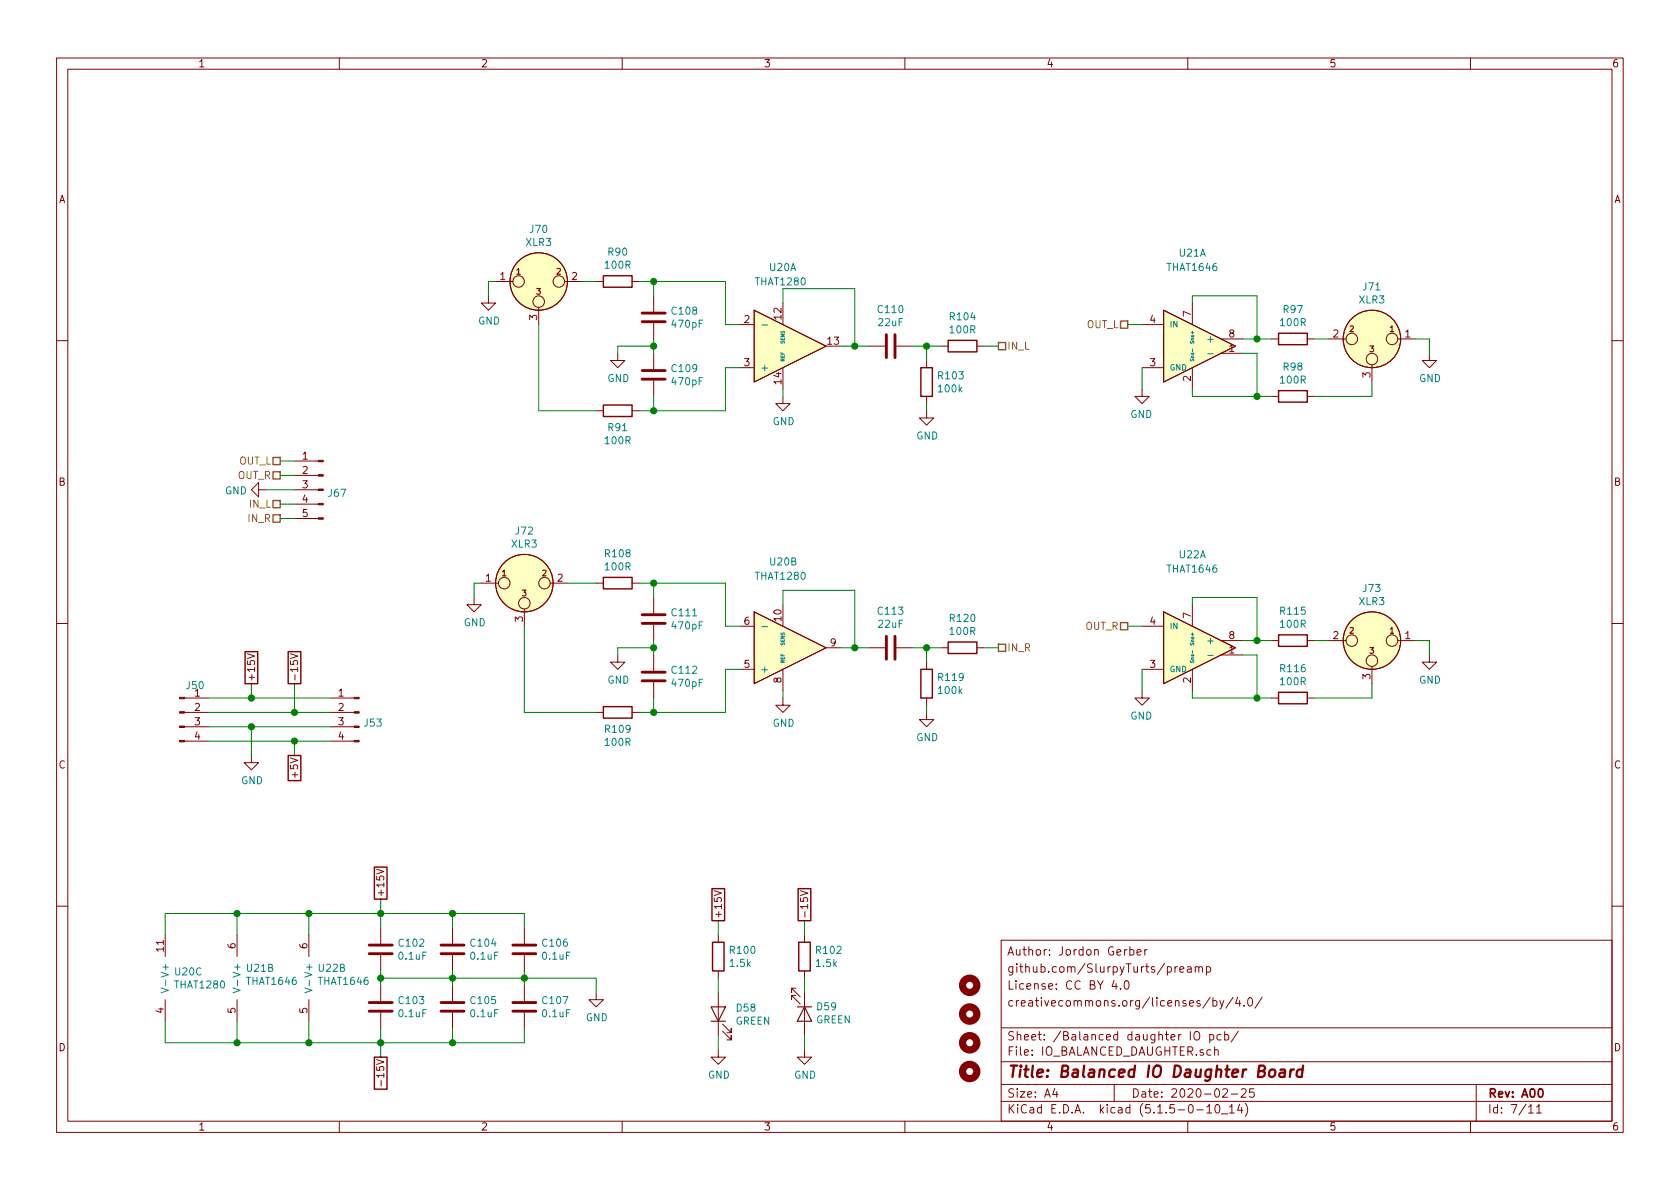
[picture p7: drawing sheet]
EESchema Schematic File Version 4
EELAYER 30 0
EELAYER END
$Descr A4 11693 8268
encoding utf-8
Sheet 7 11
Title "Balanced IO Daughter Board"
Date "2020-02-25"
Rev "A00"
Comp ""
Comment1 "creativecommons.org/licenses/by/4.0/"
Comment2 "License: CC BY 4.0"
Comment3 "github.com/SlurpyTurts/preamp"
Comment4 "Author: Jordon Gerber"
$EndDescr
Wire Wire Line
	4300 2400 4550 2400
Wire Wire Line
	4300 2400 4300 2450
$Comp
L Device:C C?
U 1 1
P 4550 2600
AR Path="/5E2D8DA2/5E1BDDFC" Ref="C?"  Part="1" 
AR Path="/5E1BDDFC" Ref="C?"  Part="1" 
AR Path="/5E1A0CE1/5E1BDDFC" Ref="C109"  Part="1" 
AR Path="/5E80BFEC/5E1BDDFC" Ref="C?"  Part="1" 
F 0 "C109" H 4665 2646 50  0000 L CNN
F 1 "470pF" H 4665 2555 50  0000 L CNN
F 2 "Capacitor_SMD:C_0805_2012Metric_Pad1.15x1.40mm_HandSolder" H 4588 2450 50  0001 C CNN
F 3 "~" H 4550 2600 50  0001 C CNN
	1    4550 2600
	1    0    0    -1  
$EndComp
$Comp
L Device:R R?
U 1 1
P 4300 2850
AR Path="/5E2D8DA2/5E1BDE08" Ref="R?"  Part="1" 
AR Path="/5E1BDE08" Ref="R?"  Part="1" 
AR Path="/5E1A0CE1/5E1BDE08" Ref="R91"  Part="1" 
AR Path="/5E80BFEC/5E1BDE08" Ref="R?"  Part="1" 
F 0 "R91" V 4415 2850 50  0000 C CNN
F 1 "100R" V 4506 2850 50  0000 C CNN
F 2 "Resistor_SMD:R_1206_3216Metric_Pad1.42x1.75mm_HandSolder" V 4230 2850 50  0001 C CNN
F 3 "~" H 4300 2850 50  0001 C CNN
	1    4300 2850
	0    1    1    0   
$EndComp
$Comp
L Device:C C?
U 1 1
P 4550 2200
AR Path="/5E2D8DA2/5E1BDE0E" Ref="C?"  Part="1" 
AR Path="/5E1BDE0E" Ref="C?"  Part="1" 
AR Path="/5E1A0CE1/5E1BDE0E" Ref="C108"  Part="1" 
AR Path="/5E80BFEC/5E1BDE0E" Ref="C?"  Part="1" 
F 0 "C108" H 4665 2246 50  0000 L CNN
F 1 "470pF" H 4665 2155 50  0000 L CNN
F 2 "Capacitor_SMD:C_0805_2012Metric_Pad1.15x1.40mm_HandSolder" H 4588 2050 50  0001 C CNN
F 3 "~" H 4550 2200 50  0001 C CNN
	1    4550 2200
	1    0    0    -1  
$EndComp
$Comp
L Device:R R?
U 1 1
P 4300 1950
AR Path="/5E2D8DA2/5E1BDE14" Ref="R?"  Part="1" 
AR Path="/5E1BDE14" Ref="R?"  Part="1" 
AR Path="/5E1A0CE1/5E1BDE14" Ref="R90"  Part="1" 
AR Path="/5E80BFEC/5E1BDE14" Ref="R?"  Part="1" 
F 0 "R90" V 4093 1950 50  0000 C CNN
F 1 "100R" V 4184 1950 50  0000 C CNN
F 2 "Resistor_SMD:R_1206_3216Metric_Pad1.42x1.75mm_HandSolder" V 4230 1950 50  0001 C CNN
F 3 "~" H 4300 1950 50  0001 C CNN
	1    4300 1950
	0    1    1    0   
$EndComp
Text HLabel 7850 4350 0    50   UnSpc ~ 0
OUT_R
Text HLabel 7850 2250 0    50   UnSpc ~ 0
OUT_L
$Comp
L Device:R R?
U 1 1
P 6700 2400
AR Path="/5E2D8DA2/5E1BDE32" Ref="R?"  Part="1" 
AR Path="/5E1BDE32" Ref="R?"  Part="1" 
AR Path="/5E1A0CE1/5E1BDE32" Ref="R104"  Part="1" 
AR Path="/5E80BFEC/5E1BDE32" Ref="R?"  Part="1" 
F 0 "R104" V 6493 2400 50  0000 C CNN
F 1 "100R" V 6584 2400 50  0000 C CNN
F 2 "Resistor_SMD:R_1206_3216Metric_Pad1.42x1.75mm_HandSolder" V 6630 2400 50  0001 C CNN
F 3 "~" H 6700 2400 50  0001 C CNN
	1    6700 2400
	0    1    1    0   
$EndComp
Wire Wire Line
	6950 2400 6850 2400
Wire Wire Line
	4300 4500 4550 4500
Wire Wire Line
	4300 4500 4300 4550
$Comp
L Device:C C?
U 1 1
P 4550 4700
AR Path="/5E2D8DA2/5E1BDE6F" Ref="C?"  Part="1" 
AR Path="/5E1BDE6F" Ref="C?"  Part="1" 
AR Path="/5E1A0CE1/5E1BDE6F" Ref="C112"  Part="1" 
AR Path="/5E80BFEC/5E1BDE6F" Ref="C?"  Part="1" 
F 0 "C112" H 4665 4746 50  0000 L CNN
F 1 "470pF" H 4665 4655 50  0000 L CNN
F 2 "Capacitor_SMD:C_0805_2012Metric_Pad1.15x1.40mm_HandSolder" H 4588 4550 50  0001 C CNN
F 3 "~" H 4550 4700 50  0001 C CNN
	1    4550 4700
	1    0    0    -1  
$EndComp
$Comp
L Device:R R?
U 1 1
P 4300 4950
AR Path="/5E2D8DA2/5E1BDE7B" Ref="R?"  Part="1" 
AR Path="/5E1BDE7B" Ref="R?"  Part="1" 
AR Path="/5E1A0CE1/5E1BDE7B" Ref="R109"  Part="1" 
AR Path="/5E80BFEC/5E1BDE7B" Ref="R?"  Part="1" 
F 0 "R109" V 4415 4950 50  0000 C CNN
F 1 "100R" V 4506 4950 50  0000 C CNN
F 2 "Resistor_SMD:R_1206_3216Metric_Pad1.42x1.75mm_HandSolder" V 4230 4950 50  0001 C CNN
F 3 "~" H 4300 4950 50  0001 C CNN
	1    4300 4950
	0    1    1    0   
$EndComp
$Comp
L Device:C C?
U 1 1
P 4550 4300
AR Path="/5E2D8DA2/5E1BDE81" Ref="C?"  Part="1" 
AR Path="/5E1BDE81" Ref="C?"  Part="1" 
AR Path="/5E1A0CE1/5E1BDE81" Ref="C111"  Part="1" 
AR Path="/5E80BFEC/5E1BDE81" Ref="C?"  Part="1" 
F 0 "C111" H 4665 4346 50  0000 L CNN
F 1 "470pF" H 4665 4255 50  0000 L CNN
F 2 "Capacitor_SMD:C_0805_2012Metric_Pad1.15x1.40mm_HandSolder" H 4588 4150 50  0001 C CNN
F 3 "~" H 4550 4300 50  0001 C CNN
	1    4550 4300
	1    0    0    -1  
$EndComp
$Comp
L Device:R R?
U 1 1
P 4300 4050
AR Path="/5E2D8DA2/5E1BDE87" Ref="R?"  Part="1" 
AR Path="/5E1BDE87" Ref="R?"  Part="1" 
AR Path="/5E1A0CE1/5E1BDE87" Ref="R108"  Part="1" 
AR Path="/5E80BFEC/5E1BDE87" Ref="R?"  Part="1" 
F 0 "R108" V 4093 4050 50  0000 C CNN
F 1 "100R" V 4184 4050 50  0000 C CNN
F 2 "Resistor_SMD:R_1206_3216Metric_Pad1.42x1.75mm_HandSolder" V 4230 4050 50  0001 C CNN
F 3 "~" H 4300 4050 50  0001 C CNN
	1    4300 4050
	0    1    1    0   
$EndComp
$Comp
L Device:R R?
U 1 1
P 9000 2750
AR Path="/5E2D8DA2/5E1BDEB0" Ref="R?"  Part="1" 
AR Path="/5E1BDEB0" Ref="R?"  Part="1" 
AR Path="/5E1A0CE1/5E1BDEB0" Ref="R98"  Part="1" 
AR Path="/5E80BFEC/5E1BDEB0" Ref="R?"  Part="1" 
F 0 "R98" V 8793 2750 50  0000 C CNN
F 1 "100R" V 8884 2750 50  0000 C CNN
F 2 "Resistor_SMD:R_1206_3216Metric_Pad1.42x1.75mm_HandSolder" V 8930 2750 50  0001 C CNN
F 3 "~" H 9000 2750 50  0001 C CNN
	1    9000 2750
	0    1    1    0   
$EndComp
$Comp
L Device:R R?
U 1 1
P 9000 4450
AR Path="/5E2D8DA2/5E1BDF44" Ref="R?"  Part="1" 
AR Path="/5E1BDF44" Ref="R?"  Part="1" 
AR Path="/5E1A0CE1/5E1BDF44" Ref="R115"  Part="1" 
AR Path="/5E80BFEC/5E1BDF44" Ref="R?"  Part="1" 
F 0 "R115" V 8793 4450 50  0000 C CNN
F 1 "100R" V 8884 4450 50  0000 C CNN
F 2 "Resistor_SMD:R_1206_3216Metric_Pad1.42x1.75mm_HandSolder" V 8930 4450 50  0001 C CNN
F 3 "~" H 9000 4450 50  0001 C CNN
	1    9000 4450
	0    1    1    0   
$EndComp
$Comp
L Device:R R?
U 1 1
P 9000 4850
AR Path="/5E2D8DA2/5E1BDF74" Ref="R?"  Part="1" 
AR Path="/5E1BDF74" Ref="R?"  Part="1" 
AR Path="/5E1A0CE1/5E1BDF74" Ref="R116"  Part="1" 
AR Path="/5E80BFEC/5E1BDF74" Ref="R?"  Part="1" 
F 0 "R116" V 8793 4850 50  0000 C CNN
F 1 "100R" V 8884 4850 50  0000 C CNN
F 2 "Resistor_SMD:R_1206_3216Metric_Pad1.42x1.75mm_HandSolder" V 8930 4850 50  0001 C CNN
F 3 "~" H 9000 4850 50  0001 C CNN
	1    9000 4850
	0    1    1    0   
$EndComp
$Comp
L Connector:XLR3 J?
U 1 1
P 3750 1950
AR Path="/5E2D8DA2/5E226783" Ref="J?"  Part="1" 
AR Path="/5E607732/5E226783" Ref="J?"  Part="1" 
AR Path="/5E1A0CE1/5E226783" Ref="J70"  Part="1" 
AR Path="/5E80BFEC/5E226783" Ref="J?"  Part="1" 
F 0 "J70" H 3750 2315 50  0000 C CNN
F 1 "XLR3" H 3750 2224 50  0000 C CNN
F 2 "Connector_PinHeader_2.54mm:PinHeader_1x03_P2.54mm_Vertical" H 3750 1950 50  0001 C CNN
F 3 " ~" H 3750 1950 50  0001 C CNN
	1    3750 1950
	1    0    0    -1  
$EndComp
Wire Wire Line
	3450 1950 3400 1950
Wire Wire Line
	3400 1950 3400 2050
$Comp
L Connector:XLR3 J?
U 1 1
P 3650 4050
AR Path="/5E2D8DA2/5E2267AB" Ref="J?"  Part="1" 
AR Path="/5E607732/5E2267AB" Ref="J?"  Part="1" 
AR Path="/5E1A0CE1/5E2267AB" Ref="J72"  Part="1" 
AR Path="/5E80BFEC/5E2267AB" Ref="J?"  Part="1" 
F 0 "J72" H 3650 4415 50  0000 C CNN
F 1 "XLR3" H 3650 4324 50  0000 C CNN
F 2 "Connector_PinHeader_2.54mm:PinHeader_1x03_P2.54mm_Vertical" H 3650 4050 50  0001 C CNN
F 3 " ~" H 3650 4050 50  0001 C CNN
	1    3650 4050
	1    0    0    -1  
$EndComp
Wire Wire Line
	3350 4050 3300 4050
Wire Wire Line
	3300 4050 3300 4150
$Comp
L Connector:XLR3 J?
U 1 1
P 9550 2350
AR Path="/5E2D8DA2/5E2267D3" Ref="J?"  Part="1" 
AR Path="/5E607732/5E2267D3" Ref="J?"  Part="1" 
AR Path="/5E1A0CE1/5E2267D3" Ref="J71"  Part="1" 
AR Path="/5E80BFEC/5E2267D3" Ref="J?"  Part="1" 
F 0 "J71" H 9550 2715 50  0000 C CNN
F 1 "XLR3" H 9550 2624 50  0000 C CNN
F 2 "Connector_PinHeader_2.54mm:PinHeader_1x03_P2.54mm_Vertical" H 9550 2350 50  0001 C CNN
F 3 " ~" H 9550 2350 50  0001 C CNN
	1    9550 2350
	-1   0    0    -1  
$EndComp
Wire Wire Line
	9950 2350 9950 2450
Wire Wire Line
	3650 4350 3650 4950
Wire Wire Line
	9850 2350 9950 2350
$Comp
L Connector:XLR3 J?
U 1 1
P 9550 4450
AR Path="/5E2D8DA2/5E40412B" Ref="J?"  Part="1" 
AR Path="/5E607732/5E40412B" Ref="J?"  Part="1" 
AR Path="/5E1A0CE1/5E40412B" Ref="J73"  Part="1" 
AR Path="/5E80BFEC/5E40412B" Ref="J?"  Part="1" 
F 0 "J73" H 9550 4815 50  0000 C CNN
F 1 "XLR3" H 9550 4724 50  0000 C CNN
F 2 "Connector_PinHeader_2.54mm:PinHeader_1x03_P2.54mm_Vertical" H 9550 4450 50  0001 C CNN
F 3 " ~" H 9550 4450 50  0001 C CNN
	1    9550 4450
	-1   0    0    -1  
$EndComp
Text GLabel 5000 6400 1    50   UnSpc ~ 0
+15V
$Comp
L Device:R R?
U 1 1
P 5000 6650
AR Path="/5E2D8DA2/5E50A27F" Ref="R?"  Part="1" 
AR Path="/5E50A27F" Ref="R?"  Part="1" 
AR Path="/5E1A0CE1/5E50A27F" Ref="R100"  Part="1" 
AR Path="/5E80BFEC/5E50A27F" Ref="R?"  Part="1" 
F 0 "R100" H 5070 6696 50  0000 L CNN
F 1 "1.5k" H 5070 6605 50  0000 L CNN
F 2 "Resistor_SMD:R_1206_3216Metric_Pad1.42x1.75mm_HandSolder" V 4930 6650 50  0001 C CNN
F 3 "~" H 5000 6650 50  0001 C CNN
	1    5000 6650
	1    0    0    -1  
$EndComp
$Comp
L Device:LED D?
U 1 1
P 5000 7050
AR Path="/5E2D8DA2/5E50A285" Ref="D?"  Part="1" 
AR Path="/5E1A0CE1/5E50A285" Ref="D58"  Part="1" 
AR Path="/5E80BFEC/5E50A285" Ref="D?"  Part="1" 
F 0 "D58" V 5039 6932 50  0000 R CNN
F 1 "GREEN" V 4948 6932 50  0000 R CNN
F 2 "LED_SMD:LED_1206_3216Metric_Pad1.42x1.75mm_HandSolder" H 5000 7050 50  0001 C CNN
F 3 "~" H 5000 7050 50  0001 C CNN
	1    5000 7050
	0    -1   -1   0   
$EndComp
Wire Wire Line
	5000 6400 5000 6500
Wire Wire Line
	5000 6800 5000 6900
Wire Wire Line
	5000 7200 5000 7300
Text GLabel 5600 6400 1    50   UnSpc ~ 0
-15V
$Comp
L Device:R R?
U 1 1
P 5600 6650
AR Path="/5E2D8DA2/5E50A28F" Ref="R?"  Part="1" 
AR Path="/5E50A28F" Ref="R?"  Part="1" 
AR Path="/5E1A0CE1/5E50A28F" Ref="R102"  Part="1" 
AR Path="/5E80BFEC/5E50A28F" Ref="R?"  Part="1" 
F 0 "R102" H 5670 6696 50  0000 L CNN
F 1 "1.5k" H 5670 6605 50  0000 L CNN
F 2 "Resistor_SMD:R_1206_3216Metric_Pad1.42x1.75mm_HandSolder" V 5530 6650 50  0001 C CNN
F 3 "~" H 5600 6650 50  0001 C CNN
	1    5600 6650
	1    0    0    -1  
$EndComp
$Comp
L Device:LED D?
U 1 1
P 5600 7050
AR Path="/5E2D8DA2/5E50A295" Ref="D?"  Part="1" 
AR Path="/5E1A0CE1/5E50A295" Ref="D59"  Part="1" 
AR Path="/5E80BFEC/5E50A295" Ref="D?"  Part="1" 
F 0 "D59" V 5547 7129 50  0000 L CNN
F 1 "GREEN" V 5638 7129 50  0000 L CNN
F 2 "LED_SMD:LED_1206_3216Metric_Pad1.42x1.75mm_HandSolder" H 5600 7050 50  0001 C CNN
F 3 "~" H 5600 7050 50  0001 C CNN
	1    5600 7050
	0    1    1    0   
$EndComp
Wire Wire Line
	5600 6400 5600 6500
Wire Wire Line
	5600 6800 5600 6900
Wire Wire Line
	5600 7200 5600 7300
Wire Wire Line
	7850 2250 7950 2250
Wire Wire Line
	3650 4950 4150 4950
Wire Wire Line
	3950 4050 4150 4050
Text HLabel 6950 2400 2    50   UnSpc ~ 0
IN_L
Text HLabel 1950 3600 0    50   UnSpc ~ 0
IN_R
Text HLabel 1950 3500 0    50   UnSpc ~ 0
IN_L
Text HLabel 1950 3300 0    50   UnSpc ~ 0
OUT_R
Text HLabel 1950 3200 0    50   UnSpc ~ 0
OUT_L
$Comp
L power:GND #PWR?
U 1 1
P 5000 7300
AR Path="/5E26F6FE/64A3BE39" Ref="#PWR?"  Part="1" 
AR Path="/5E1A0CE1/64A3BE39" Ref="#PWR0111"  Part="1" 
F 0 "#PWR0111" H 5000 7050 50  0001 C CNN
F 1 "GND" H 5005 7127 50  0000 C CNN
F 2 "" H 5000 7300 50  0001 C CNN
F 3 "" H 5000 7300 50  0001 C CNN
	1    5000 7300
	1    0    0    -1  
$EndComp
$Comp
L power:GND #PWR?
U 1 1
P 5600 7300
AR Path="/5E26F6FE/64A4F8CA" Ref="#PWR?"  Part="1" 
AR Path="/5E1A0CE1/64A4F8CA" Ref="#PWR0113"  Part="1" 
F 0 "#PWR0113" H 5600 7050 50  0001 C CNN
F 1 "GND" H 5605 7127 50  0000 C CNN
F 2 "" H 5600 7300 50  0001 C CNN
F 3 "" H 5600 7300 50  0001 C CNN
	1    5600 7300
	1    0    0    -1  
$EndComp
$Comp
L power:GND #PWR?
U 1 1
P 1850 3400
AR Path="/5E26F6FE/64A9A3E0" Ref="#PWR?"  Part="1" 
AR Path="/5E1A0CE1/64A9A3E0" Ref="#PWR0102"  Part="1" 
F 0 "#PWR0102" H 1850 3150 50  0001 C CNN
F 1 "GND" V 1855 3272 50  0000 R CNN
F 2 "" H 1850 3400 50  0001 C CNN
F 3 "" H 1850 3400 50  0001 C CNN
	1    1850 3400
	0    1    1    0   
$EndComp
$Comp
L power:GND #PWR?
U 1 1
P 4300 4550
AR Path="/5E26F6FE/64AB58E5" Ref="#PWR?"  Part="1" 
AR Path="/5E1A0CE1/64AB58E5" Ref="#PWR0119"  Part="1" 
F 0 "#PWR0119" H 4300 4300 50  0001 C CNN
F 1 "GND" H 4305 4377 50  0000 C CNN
F 2 "" H 4300 4550 50  0001 C CNN
F 3 "" H 4300 4550 50  0001 C CNN
	1    4300 4550
	1    0    0    -1  
$EndComp
$Comp
L power:GND #PWR?
U 1 1
P 3300 4150
AR Path="/5E26F6FE/64ABC070" Ref="#PWR?"  Part="1" 
AR Path="/5E1A0CE1/64ABC070" Ref="#PWR0116"  Part="1" 
F 0 "#PWR0116" H 3300 3900 50  0001 C CNN
F 1 "GND" H 3305 3977 50  0000 C CNN
F 2 "" H 3300 4150 50  0001 C CNN
F 3 "" H 3300 4150 50  0001 C CNN
	1    3300 4150
	1    0    0    -1  
$EndComp
$Comp
L power:GND #PWR?
U 1 1
P 3400 2050
AR Path="/5E26F6FE/64AD13D2" Ref="#PWR?"  Part="1" 
AR Path="/5E1A0CE1/64AD13D2" Ref="#PWR0105"  Part="1" 
F 0 "#PWR0105" H 3400 1800 50  0001 C CNN
F 1 "GND" H 3405 1877 50  0000 C CNN
F 2 "" H 3400 2050 50  0001 C CNN
F 3 "" H 3400 2050 50  0001 C CNN
	1    3400 2050
	1    0    0    -1  
$EndComp
$Comp
L power:GND #PWR?
U 1 1
P 4300 2450
AR Path="/5E26F6FE/64AE5AC7" Ref="#PWR?"  Part="1" 
AR Path="/5E1A0CE1/64AE5AC7" Ref="#PWR0107"  Part="1" 
F 0 "#PWR0107" H 4300 2200 50  0001 C CNN
F 1 "GND" H 4305 2277 50  0000 C CNN
F 2 "" H 4300 2450 50  0001 C CNN
F 3 "" H 4300 2450 50  0001 C CNN
	1    4300 2450
	1    0    0    -1  
$EndComp
$Comp
L power:GND #PWR?
U 1 1
P 9950 2450
AR Path="/5E26F6FE/64B36508" Ref="#PWR?"  Part="1" 
AR Path="/5E1A0CE1/64B36508" Ref="#PWR0114"  Part="1" 
F 0 "#PWR0114" H 9950 2200 50  0001 C CNN
F 1 "GND" H 9955 2277 50  0000 C CNN
F 2 "" H 9950 2450 50  0001 C CNN
F 3 "" H 9950 2450 50  0001 C CNN
	1    9950 2450
	1    0    0    -1  
$EndComp
$Comp
L power:GND #PWR?
U 1 1
P 7950 2700
AR Path="/5E26F6FE/64B44F34" Ref="#PWR?"  Part="1" 
AR Path="/5E1A0CE1/64B44F34" Ref="#PWR0108"  Part="1" 
F 0 "#PWR0108" H 7950 2450 50  0001 C CNN
F 1 "GND" H 7955 2527 50  0000 C CNN
F 2 "" H 7950 2700 50  0001 C CNN
F 3 "" H 7950 2700 50  0001 C CNN
	1    7950 2700
	-1   0    0    -1  
$EndComp
$Comp
L Device:R R?
U 1 1
P 9000 2350
AR Path="/5E2D8DA2/5E1BDF02" Ref="R?"  Part="1" 
AR Path="/5E1BDF02" Ref="R?"  Part="1" 
AR Path="/5E1A0CE1/5E1BDF02" Ref="R97"  Part="1" 
AR Path="/5E80BFEC/5E1BDF02" Ref="R?"  Part="1" 
F 0 "R97" V 8793 2350 50  0000 C CNN
F 1 "100R" V 8884 2350 50  0000 C CNN
F 2 "Resistor_SMD:R_1206_3216Metric_Pad1.42x1.75mm_HandSolder" V 8930 2350 50  0001 C CNN
F 3 "~" H 9000 2350 50  0001 C CNN
	1    9000 2350
	0    1    1    0   
$EndComp
$Comp
L Device:C C?
U 1 1
P 2650 7000
AR Path="/5E4A803E/5F573B27" Ref="C?"  Part="1" 
AR Path="/6009D432/5F573B27" Ref="C?"  Part="1" 
AR Path="/5E1A0CE1/5F573B27" Ref="C103"  Part="1" 
F 0 "C103" H 2765 7046 50  0000 L CNN
F 1 "0.1uF" H 2765 6955 50  0000 L CNN
F 2 "Capacitor_SMD:C_0805_2012Metric_Pad1.15x1.40mm_HandSolder" H 2688 6850 50  0001 C CNN
F 3 "~" H 2650 7000 50  0001 C CNN
	1    2650 7000
	1    0    0    -1  
$EndComp
$Comp
L Device:C C?
U 1 1
P 3150 6600
AR Path="/5E4A803E/5F5C7537" Ref="C?"  Part="1" 
AR Path="/6009D432/5F5C7537" Ref="C?"  Part="1" 
AR Path="/5E1A0CE1/5F5C7537" Ref="C104"  Part="1" 
F 0 "C104" H 3265 6646 50  0000 L CNN
F 1 "0.1uF" H 3265 6555 50  0000 L CNN
F 2 "Capacitor_SMD:C_0805_2012Metric_Pad1.15x1.40mm_HandSolder" H 3188 6450 50  0001 C CNN
F 3 "~" H 3150 6600 50  0001 C CNN
	1    3150 6600
	1    0    0    -1  
$EndComp
$Comp
L Device:C C?
U 1 1
P 3150 7000
AR Path="/5E4A803E/5F5C754B" Ref="C?"  Part="1" 
AR Path="/6009D432/5F5C754B" Ref="C?"  Part="1" 
AR Path="/5E1A0CE1/5F5C754B" Ref="C105"  Part="1" 
F 0 "C105" H 3265 7046 50  0000 L CNN
F 1 "0.1uF" H 3265 6955 50  0000 L CNN
F 2 "Capacitor_SMD:C_0805_2012Metric_Pad1.15x1.40mm_HandSolder" H 3188 6850 50  0001 C CNN
F 3 "~" H 3150 7000 50  0001 C CNN
	1    3150 7000
	1    0    0    -1  
$EndComp
$Comp
L Device:C C?
U 1 1
P 3650 6600
AR Path="/5E4A803E/5F5D0C3F" Ref="C?"  Part="1" 
AR Path="/6009D432/5F5D0C3F" Ref="C?"  Part="1" 
AR Path="/5E1A0CE1/5F5D0C3F" Ref="C106"  Part="1" 
F 0 "C106" H 3765 6646 50  0000 L CNN
F 1 "0.1uF" H 3765 6555 50  0000 L CNN
F 2 "Capacitor_SMD:C_0805_2012Metric_Pad1.15x1.40mm_HandSolder" H 3688 6450 50  0001 C CNN
F 3 "~" H 3650 6600 50  0001 C CNN
	1    3650 6600
	1    0    0    -1  
$EndComp
$Comp
L power:GND #PWR?
U 1 1
P 4150 6900
AR Path="/6009D432/5F5D0C49" Ref="#PWR?"  Part="1" 
AR Path="/5E4A803E/5F5D0C49" Ref="#PWR?"  Part="1" 
AR Path="/5E1A0CE1/5F5D0C49" Ref="#PWR0110"  Part="1" 
F 0 "#PWR0110" H 4150 6650 50  0001 C CNN
F 1 "GND" H 4155 6727 50  0000 C CNN
F 2 "" H 4150 6900 50  0001 C CNN
F 3 "" H 4150 6900 50  0001 C CNN
	1    4150 6900
	1    0    0    -1  
$EndComp
$Comp
L Device:C C?
U 1 1
P 3650 7000
AR Path="/5E4A803E/5F5D0C53" Ref="C?"  Part="1" 
AR Path="/6009D432/5F5D0C53" Ref="C?"  Part="1" 
AR Path="/5E1A0CE1/5F5D0C53" Ref="C107"  Part="1" 
F 0 "C107" H 3765 7046 50  0000 L CNN
F 1 "0.1uF" H 3765 6955 50  0000 L CNN
F 2 "Capacitor_SMD:C_0805_2012Metric_Pad1.15x1.40mm_HandSolder" H 3688 6850 50  0001 C CNN
F 3 "~" H 3650 7000 50  0001 C CNN
	1    3650 7000
	1    0    0    -1  
$EndComp
$Comp
L Device:C C?
U 1 1
P 2650 6600
AR Path="/5E4A803E/5F573B1B" Ref="C?"  Part="1" 
AR Path="/6009D432/5F573B1B" Ref="C?"  Part="1" 
AR Path="/5E1A0CE1/5F573B1B" Ref="C102"  Part="1" 
F 0 "C102" H 2765 6646 50  0000 L CNN
F 1 "0.1uF" H 2765 6555 50  0000 L CNN
F 2 "Capacitor_SMD:C_0805_2012Metric_Pad1.15x1.40mm_HandSolder" H 2688 6450 50  0001 C CNN
F 3 "~" H 2650 6600 50  0001 C CNN
	1    2650 6600
	1    0    0    -1  
$EndComp
Text GLabel 2650 7350 3    50   UnSpc ~ 0
-15V
Text GLabel 2650 6250 1    50   UnSpc ~ 0
+15V
Wire Wire Line
	2650 6750 2650 6800
Wire Wire Line
	3150 6750 3150 6800
Wire Wire Line
	3650 6750 3650 6800
Wire Wire Line
	4150 6900 4150 6800
Connection ~ 2650 6800
Wire Wire Line
	2650 6800 2650 6850
Wire Wire Line
	2650 6800 3150 6800
Connection ~ 3150 6800
Wire Wire Line
	3150 6800 3150 6850
Connection ~ 3650 6800
Wire Wire Line
	3650 6800 3650 6850
Wire Wire Line
	2650 7250 3150 7250
Wire Wire Line
	3650 7250 3650 7150
Wire Wire Line
	2650 7150 2650 7250
Connection ~ 2650 7250
Wire Wire Line
	2650 7250 2650 7350
Wire Wire Line
	3150 7150 3150 7250
Connection ~ 3150 7250
Wire Wire Line
	3150 7250 3650 7250
Wire Wire Line
	2650 6350 3150 6350
Wire Wire Line
	3650 6350 3650 6450
Wire Wire Line
	2650 6250 2650 6350
Connection ~ 2650 6350
Wire Wire Line
	2650 6350 2650 6450
Wire Wire Line
	3150 6450 3150 6350
Connection ~ 3150 6350
Wire Wire Line
	3150 6350 3650 6350
Wire Wire Line
	1150 6350 1150 6500
Wire Wire Line
	1150 7100 1150 7250
Wire Wire Line
	1650 7100 1650 7250
Wire Wire Line
	2150 7100 2150 7250
Wire Wire Line
	1650 6500 1650 6350
Wire Wire Line
	2150 6500 2150 6350
Wire Wire Line
	3650 6800 3150 6800
Wire Wire Line
	3650 6800 4150 6800
Connection ~ 2150 7250
Wire Wire Line
	2150 7250 2650 7250
Connection ~ 1650 7250
Wire Wire Line
	1650 7250 2150 7250
Connection ~ 1650 6350
Wire Wire Line
	1650 6350 2150 6350
Connection ~ 2150 6350
Wire Wire Line
	2150 6350 2650 6350
Wire Wire Line
	1150 6350 1650 6350
Wire Wire Line
	7950 2550 7950 2700
$Comp
L Device:C C?
U 1 1
P 6200 2400
AR Path="/5E2D8DA2/5F715B49" Ref="C?"  Part="1" 
AR Path="/5F715B49" Ref="C?"  Part="1" 
AR Path="/5E1A0CE1/5F715B49" Ref="C110"  Part="1" 
AR Path="/5E80BFEC/5F715B49" Ref="C?"  Part="1" 
F 0 "C110" V 6452 2400 50  0000 C CNN
F 1 "22uF" V 6361 2400 50  0000 C CNN
F 2 "Capacitor_SMD:C_0805_2012Metric_Pad1.15x1.40mm_HandSolder" H 6238 2250 50  0001 C CNN
F 3 "~" H 6200 2400 50  0001 C CNN
	1    6200 2400
	0    -1   -1   0   
$EndComp
$Comp
L Device:R R?
U 1 1
P 6450 2650
AR Path="/5E2D8DA2/5F7554F4" Ref="R?"  Part="1" 
AR Path="/5F7554F4" Ref="R?"  Part="1" 
AR Path="/5E1A0CE1/5F7554F4" Ref="R103"  Part="1" 
AR Path="/5E80BFEC/5F7554F4" Ref="R?"  Part="1" 
F 0 "R103" H 6520 2696 50  0000 L CNN
F 1 "100k" H 6520 2605 50  0000 L CNN
F 2 "Resistor_SMD:R_1206_3216Metric_Pad1.42x1.75mm_HandSolder" V 6380 2650 50  0001 C CNN
F 3 "~" H 6450 2650 50  0001 C CNN
	1    6450 2650
	1    0    0    -1  
$EndComp
$Comp
L power:GND #PWR?
U 1 1
P 6450 2850
AR Path="/5E26F6FE/5F760102" Ref="#PWR?"  Part="1" 
AR Path="/5E1A0CE1/5F760102" Ref="#PWR0115"  Part="1" 
F 0 "#PWR0115" H 6450 2600 50  0001 C CNN
F 1 "GND" H 6455 2677 50  0000 C CNN
F 2 "" H 6450 2850 50  0001 C CNN
F 3 "" H 6450 2850 50  0001 C CNN
	1    6450 2850
	1    0    0    -1  
$EndComp
Wire Wire Line
	6350 2400 6450 2400
Wire Wire Line
	6450 2500 6450 2400
Connection ~ 6450 2400
Wire Wire Line
	6450 2400 6550 2400
Wire Wire Line
	6450 2800 6450 2850
Wire Wire Line
	6450 4900 6450 4950
Wire Wire Line
	6450 4500 6550 4500
Connection ~ 6450 4500
Wire Wire Line
	6450 4600 6450 4500
Wire Wire Line
	6350 4500 6450 4500
$Comp
L power:GND #PWR?
U 1 1
P 6450 4950
AR Path="/5E26F6FE/5F795EED" Ref="#PWR?"  Part="1" 
AR Path="/5E1A0CE1/5F795EED" Ref="#PWR0123"  Part="1" 
F 0 "#PWR0123" H 6450 4700 50  0001 C CNN
F 1 "GND" H 6455 4777 50  0000 C CNN
F 2 "" H 6450 4950 50  0001 C CNN
F 3 "" H 6450 4950 50  0001 C CNN
	1    6450 4950
	1    0    0    -1  
$EndComp
$Comp
L Device:R R?
U 1 1
P 6450 4750
AR Path="/5E2D8DA2/5F795EE3" Ref="R?"  Part="1" 
AR Path="/5F795EE3" Ref="R?"  Part="1" 
AR Path="/5E1A0CE1/5F795EE3" Ref="R119"  Part="1" 
AR Path="/5E80BFEC/5F795EE3" Ref="R?"  Part="1" 
F 0 "R119" H 6520 4796 50  0000 L CNN
F 1 "100k" H 6520 4705 50  0000 L CNN
F 2 "Resistor_SMD:R_1206_3216Metric_Pad1.42x1.75mm_HandSolder" V 6380 4750 50  0001 C CNN
F 3 "~" H 6450 4750 50  0001 C CNN
	1    6450 4750
	1    0    0    -1  
$EndComp
$Comp
L Device:C C?
U 1 1
P 6200 4500
AR Path="/5E2D8DA2/5F795ED9" Ref="C?"  Part="1" 
AR Path="/5F795ED9" Ref="C?"  Part="1" 
AR Path="/5E1A0CE1/5F795ED9" Ref="C113"  Part="1" 
AR Path="/5E80BFEC/5F795ED9" Ref="C?"  Part="1" 
F 0 "C113" V 6452 4500 50  0000 C CNN
F 1 "22uF" V 6361 4500 50  0000 C CNN
F 2 "Capacitor_SMD:C_0805_2012Metric_Pad1.15x1.40mm_HandSolder" H 6238 4350 50  0001 C CNN
F 3 "~" H 6200 4500 50  0001 C CNN
	1    6200 4500
	0    -1   -1   0   
$EndComp
Text HLabel 6950 4500 2    50   UnSpc ~ 0
IN_R
Wire Wire Line
	6950 4500 6850 4500
$Comp
L Device:R R?
U 1 1
P 6700 4500
AR Path="/5E2D8DA2/5E1BDE95" Ref="R?"  Part="1" 
AR Path="/5E1BDE95" Ref="R?"  Part="1" 
AR Path="/5E1A0CE1/5E1BDE95" Ref="R120"  Part="1" 
AR Path="/5E80BFEC/5E1BDE95" Ref="R?"  Part="1" 
F 0 "R120" V 6493 4500 50  0000 C CNN
F 1 "100R" V 6584 4500 50  0000 C CNN
F 2 "Resistor_SMD:R_1206_3216Metric_Pad1.42x1.75mm_HandSolder" V 6630 4500 50  0001 C CNN
F 3 "~" H 6700 4500 50  0001 C CNN
	1    6700 4500
	0    1    1    0   
$EndComp
$Comp
L preamp:THAT1280 U20
U 2 1
P 5450 4500
F 0 "U20" H 5350 5100 50  0000 L CNN
F 1 "THAT1280" H 5250 5000 50  0000 L CNN
F 2 "Package_SO:SOIC-14_3.9x8.7mm_P1.27mm" H 4400 4400 50  0001 C CNN
F 3 "" H 4400 4400 50  0001 C CNN
	2    5450 4500
	1    0    0    -1  
$EndComp
$Comp
L preamp:THAT1280 U20
U 3 1
P 1150 6800
F 0 "U20" H 1208 6846 50  0000 L CNN
F 1 "THAT1280" H 1208 6755 50  0000 L CNN
F 2 "Package_SO:SOIC-14_3.9x8.7mm_P1.27mm" H 100 6700 50  0001 C CNN
F 3 "" H 100 6700 50  0001 C CNN
	3    1150 6800
	1    0    0    -1  
$EndComp
$Comp
L preamp:THAT1280 U20
U 1 1
P 5450 2400
F 0 "U20" H 5350 2950 50  0000 L CNN
F 1 "THAT1280" H 5250 2850 50  0000 L CNN
F 2 "Package_SO:SOIC-14_3.9x8.7mm_P1.27mm" H 4400 2300 50  0001 C CNN
F 3 "" H 4400 2300 50  0001 C CNN
	1    5450 2400
	1    0    0    -1  
$EndComp
Wire Wire Line
	5850 2400 5950 2400
Wire Wire Line
	5150 2250 5050 2250
Wire Wire Line
	5050 2250 5050 1950
Wire Wire Line
	5150 2550 5050 2550
Wire Wire Line
	5050 2550 5050 2850
Wire Wire Line
	5450 2000 5950 2000
Wire Wire Line
	5950 2400 6050 2400
$Comp
L power:GND #PWR?
U 1 1
P 5450 2750
AR Path="/5E26F6FE/60966D72" Ref="#PWR?"  Part="1" 
AR Path="/5E1A0CE1/60966D72" Ref="#PWR0106"  Part="1" 
F 0 "#PWR0106" H 5450 2500 50  0001 C CNN
F 1 "GND" H 5455 2577 50  0000 C CNN
F 2 "" H 5450 2750 50  0001 C CNN
F 3 "" H 5450 2750 50  0001 C CNN
	1    5450 2750
	1    0    0    -1  
$EndComp
Wire Wire Line
	5450 2700 5450 2750
Wire Wire Line
	4450 1950 4550 1950
Wire Wire Line
	4450 2850 4550 2850
Wire Wire Line
	3750 2250 3750 2850
Wire Wire Line
	4550 2350 4550 2400
Connection ~ 4550 2400
Wire Wire Line
	4550 2400 4550 2450
Wire Wire Line
	4550 2750 4550 2850
Connection ~ 4550 2850
Wire Wire Line
	4550 2850 5050 2850
Wire Wire Line
	4550 2050 4550 1950
Connection ~ 4550 1950
Wire Wire Line
	4550 1950 5050 1950
Connection ~ 5950 2400
Wire Wire Line
	4050 1950 4150 1950
Wire Wire Line
	3750 2850 4150 2850
Wire Wire Line
	5450 2000 5450 2100
Wire Wire Line
	5950 2000 5950 2400
Wire Wire Line
	4550 4450 4550 4500
Connection ~ 4550 4500
Wire Wire Line
	4550 4500 4550 4550
Wire Wire Line
	4550 4850 4550 4950
Wire Wire Line
	4550 4050 4550 4150
Wire Wire Line
	4450 4050 4550 4050
Wire Wire Line
	4450 4950 4550 4950
Wire Wire Line
	5150 4350 5050 4350
Wire Wire Line
	5050 4350 5050 4050
Wire Wire Line
	5150 4650 5050 4650
Wire Wire Line
	5050 4650 5050 4950
Wire Wire Line
	4550 4950 5050 4950
Wire Wire Line
	4550 4050 5050 4050
Connection ~ 4550 4050
Connection ~ 4550 4950
Wire Wire Line
	5850 4500 5950 4500
Wire Wire Line
	5950 4500 6050 4500
Connection ~ 5950 4500
Wire Wire Line
	5950 4100 5950 4500
Wire Wire Line
	5950 4100 5450 4100
Wire Wire Line
	5450 4100 5450 4200
$Comp
L preamp:THAT1646 U21
U 1 1
P 8300 2400
F 0 "U21" H 8300 3050 50  0000 C CNN
F 1 "THAT1646" H 8300 2950 50  0000 C CNN
F 2 "Package_SO:SOIC-8_3.9x4.9mm_P1.27mm" H 7250 2300 50  0001 C CNN
F 3 "" H 7250 2300 50  0001 C CNN
	1    8300 2400
	1    0    0    -1  
$EndComp
$Comp
L preamp:THAT1646 U21
U 2 1
P 1650 6800
F 0 "U21" H 1708 6871 50  0000 L CNN
F 1 "THAT1646" H 1708 6780 50  0000 L CNN
F 2 "Package_SO:SOIC-8_3.9x4.9mm_P1.27mm" H 600 6700 50  0001 C CNN
F 3 "" H 600 6700 50  0001 C CNN
	2    1650 6800
	1    0    0    -1  
$EndComp
Wire Wire Line
	9150 2750 9550 2750
Wire Wire Line
	9550 2750 9550 2650
Wire Wire Line
	9250 2350 9150 2350
Wire Wire Line
	8650 2350 8750 2350
Wire Wire Line
	8750 2350 8750 2050
Wire Wire Line
	8750 2050 8300 2050
Connection ~ 8750 2350
Wire Wire Line
	8750 2350 8850 2350
Wire Wire Line
	8650 2450 8750 2450
Wire Wire Line
	8750 2450 8750 2750
Connection ~ 8750 2750
Wire Wire Line
	8750 2750 8850 2750
Wire Wire Line
	8300 2700 8300 2750
Wire Wire Line
	8300 2750 8750 2750
Wire Wire Line
	8300 2050 8300 2100
Wire Wire Line
	9950 4450 9950 4550
Wire Wire Line
	9850 4450 9950 4450
Wire Wire Line
	7850 4350 7950 4350
$Comp
L power:GND #PWR?
U 1 1
P 9950 4550
AR Path="/5E26F6FE/60C7F429" Ref="#PWR?"  Part="1" 
AR Path="/5E1A0CE1/60C7F429" Ref="#PWR0109"  Part="1" 
F 0 "#PWR0109" H 9950 4300 50  0001 C CNN
F 1 "GND" H 9955 4377 50  0000 C CNN
F 2 "" H 9950 4550 50  0001 C CNN
F 3 "" H 9950 4550 50  0001 C CNN
	1    9950 4550
	1    0    0    -1  
$EndComp
$Comp
L power:GND #PWR?
U 1 1
P 7950 4800
AR Path="/5E26F6FE/60C7F433" Ref="#PWR?"  Part="1" 
AR Path="/5E1A0CE1/60C7F433" Ref="#PWR0112"  Part="1" 
F 0 "#PWR0112" H 7950 4550 50  0001 C CNN
F 1 "GND" H 7955 4627 50  0000 C CNN
F 2 "" H 7950 4800 50  0001 C CNN
F 3 "" H 7950 4800 50  0001 C CNN
	1    7950 4800
	-1   0    0    -1  
$EndComp
Wire Wire Line
	7950 4650 7950 4800
$Comp
L preamp:THAT1646 U22
U 1 1
P 8300 4500
F 0 "U22" H 8300 5150 50  0000 C CNN
F 1 "THAT1646" H 8300 5050 50  0000 C CNN
F 2 "Package_SO:SOIC-8_3.9x4.9mm_P1.27mm" H 7250 4400 50  0001 C CNN
F 3 "" H 7250 4400 50  0001 C CNN
	1    8300 4500
	1    0    0    -1  
$EndComp
$Comp
L preamp:THAT1646 U22
U 2 1
P 2150 6800
F 0 "U22" H 2208 6871 50  0000 L CNN
F 1 "THAT1646" H 2208 6780 50  0000 L CNN
F 2 "Package_SO:SOIC-8_3.9x4.9mm_P1.27mm" H 1100 6700 50  0001 C CNN
F 3 "" H 1100 6700 50  0001 C CNN
	2    2150 6800
	1    0    0    -1  
$EndComp
Wire Wire Line
	9150 4850 9550 4850
Wire Wire Line
	9550 4850 9550 4750
Wire Wire Line
	9250 4450 9150 4450
Wire Wire Line
	8650 4450 8750 4450
Wire Wire Line
	8750 4450 8750 4150
Wire Wire Line
	8750 4150 8300 4150
Connection ~ 8750 4450
Wire Wire Line
	8750 4450 8850 4450
Wire Wire Line
	8650 4550 8750 4550
Wire Wire Line
	8750 4550 8750 4850
Connection ~ 8750 4850
Wire Wire Line
	8750 4850 8850 4850
Wire Wire Line
	8300 4800 8300 4850
Wire Wire Line
	8300 4850 8750 4850
Wire Wire Line
	8300 4150 8300 4200
Wire Wire Line
	1150 7250 1650 7250
$Comp
L power:GND #PWR?
U 1 1
P 5450 4850
AR Path="/5E26F6FE/60DBBA33" Ref="#PWR?"  Part="1" 
AR Path="/5E1A0CE1/60DBBA33" Ref="#PWR0117"  Part="1" 
F 0 "#PWR0117" H 5450 4600 50  0001 C CNN
F 1 "GND" H 5455 4677 50  0000 C CNN
F 2 "" H 5450 4850 50  0001 C CNN
F 3 "" H 5450 4850 50  0001 C CNN
	1    5450 4850
	1    0    0    -1  
$EndComp
Wire Wire Line
	5450 4800 5450 4850
$Comp
L Connector:Conn_01x05_Male J67
U 1 1
P 2250 3400
F 0 "J67" H 2222 3378 50  0000 R CNN
F 1 "Conn_01x05_Male" H 2222 3333 50  0001 R CNN
F 2 "Connector_PinHeader_2.54mm:PinHeader_1x05_P2.54mm_Vertical" H 2250 3400 50  0001 C CNN
F 3 "~" H 2250 3400 50  0001 C CNN
	1    2250 3400
	-1   0    0    -1  
$EndComp
Wire Wire Line
	1950 3200 2050 3200
Wire Wire Line
	1950 3300 2050 3300
Wire Wire Line
	1950 3500 2050 3500
Wire Wire Line
	1950 3600 2050 3600
Wire Wire Line
	1850 3400 2050 3400
$Comp
L Connector:Conn_01x04_Male J?
U 1 1
P 1250 4950
AR Path="/5E2D8DA2/5FC31E72" Ref="J?"  Part="1" 
AR Path="/5E1A0CE1/5FC31E72" Ref="J50"  Part="1" 
F 0 "J50" H 1358 5139 50  0000 C CNN
F 1 "Conn_01x04_Male" H 1358 5140 50  0001 C CNN
F 2 "Connector_JST:JST_EH_B4B-EH-A_1x04_P2.50mm_Vertical" H 1250 4950 50  0001 C CNN
F 3 "~" H 1250 4950 50  0001 C CNN
	1    1250 4950
	1    0    0    -1  
$EndComp
$Comp
L Connector:Conn_01x04_Male J?
U 1 1
P 2500 4950
AR Path="/5E2D8DA2/5FC31E78" Ref="J?"  Part="1" 
AR Path="/5E1A0CE1/5FC31E78" Ref="J53"  Part="1" 
F 0 "J53" H 2472 4878 50  0000 R CNN
F 1 "Conn_01x04_Male" H 2608 5140 50  0001 C CNN
F 2 "Connector_JST:JST_EH_B4B-EH-A_1x04_P2.50mm_Vertical" H 2500 4950 50  0001 C CNN
F 3 "~" H 2500 4950 50  0001 C CNN
	1    2500 4950
	-1   0    0    -1  
$EndComp
Wire Wire Line
	1450 4850 1750 4850
Wire Wire Line
	1450 4950 2050 4950
Text GLabel 1750 4750 1    50   UnSpc ~ 0
+15V
Wire Wire Line
	1750 4750 1750 4850
Connection ~ 1750 4850
Text GLabel 2050 4750 1    50   UnSpc ~ 0
-15V
Wire Wire Line
	2050 5250 2050 5150
Text GLabel 2050 5250 3    50   UnSpc ~ 0
+5V
Connection ~ 2050 5150
Wire Wire Line
	2050 5150 2300 5150
Wire Wire Line
	1750 4850 2300 4850
Wire Wire Line
	1450 5150 2050 5150
Wire Wire Line
	1450 5050 1750 5050
$Comp
L power:GND #PWR?
U 1 1
P 1750 5250
AR Path="/6009D432/5FC31E8B" Ref="#PWR?"  Part="1" 
AR Path="/5E2D8DA2/5FC31E8B" Ref="#PWR?"  Part="1" 
AR Path="/5E1A0CE1/5FC31E8B" Ref="#PWR047"  Part="1" 
F 0 "#PWR047" H 1750 5000 50  0001 C CNN
F 1 "GND" H 1755 5077 50  0000 C CNN
F 2 "" H 1750 5250 50  0001 C CNN
F 3 "" H 1750 5250 50  0001 C CNN
	1    1750 5250
	1    0    0    -1  
$EndComp
Wire Wire Line
	1750 5250 1750 5050
Connection ~ 1750 5050
Wire Wire Line
	1750 5050 2300 5050
Wire Wire Line
	2050 4750 2050 4950
Connection ~ 2050 4950
Wire Wire Line
	2050 4950 2300 4950
$Comp
L Mechanical:MountingHole H?
U 1 1
P 6750 6850
AR Path="/5EE3C695" Ref="H?"  Part="1" 
AR Path="/5E2D8DA2/5EE3C695" Ref="H?"  Part="1" 
AR Path="/5E1A0CE1/5EE3C695" Ref="H29"  Part="1" 
F 0 "H29" H 6850 6850 50  0001 L CNN
F 1 "MountingHole" H 6850 6805 50  0001 L CNN
F 2 "MountingHole:MountingHole_3.2mm_M3" H 6750 6850 50  0001 C CNN
F 3 "~" H 6750 6850 50  0001 C CNN
	1    6750 6850
	1    0    0    -1  
$EndComp
$Comp
L Mechanical:MountingHole H?
U 1 1
P 6750 7050
AR Path="/5EE3C69B" Ref="H?"  Part="1" 
AR Path="/5E2D8DA2/5EE3C69B" Ref="H?"  Part="1" 
AR Path="/5E1A0CE1/5EE3C69B" Ref="H30"  Part="1" 
F 0 "H30" H 6850 7050 50  0001 L CNN
F 1 "MountingHole" H 6850 7005 50  0001 L CNN
F 2 "MountingHole:MountingHole_3.2mm_M3" H 6750 7050 50  0001 C CNN
F 3 "~" H 6750 7050 50  0001 C CNN
	1    6750 7050
	1    0    0    -1  
$EndComp
$Comp
L Mechanical:MountingHole H?
U 1 1
P 6750 7250
AR Path="/5EE3C6A1" Ref="H?"  Part="1" 
AR Path="/5E2D8DA2/5EE3C6A1" Ref="H?"  Part="1" 
AR Path="/5E1A0CE1/5EE3C6A1" Ref="H31"  Part="1" 
F 0 "H31" H 6850 7250 50  0001 L CNN
F 1 "MountingHole" H 6850 7205 50  0001 L CNN
F 2 "MountingHole:MountingHole_3.2mm_M3" H 6750 7250 50  0001 C CNN
F 3 "~" H 6750 7250 50  0001 C CNN
	1    6750 7250
	1    0    0    -1  
$EndComp
$Comp
L Mechanical:MountingHole H?
U 1 1
P 6750 7450
AR Path="/5EE3C6A7" Ref="H?"  Part="1" 
AR Path="/5E2D8DA2/5EE3C6A7" Ref="H?"  Part="1" 
AR Path="/5E1A0CE1/5EE3C6A7" Ref="H32"  Part="1" 
F 0 "H32" H 6850 7450 50  0001 L CNN
F 1 "MountingHole" H 6850 7405 50  0001 L CNN
F 2 "MountingHole:MountingHole_3.2mm_M3" H 6750 7450 50  0001 C CNN
F 3 "~" H 6750 7450 50  0001 C CNN
	1    6750 7450
	1    0    0    -1  
$EndComp
$EndSCHEMATC
